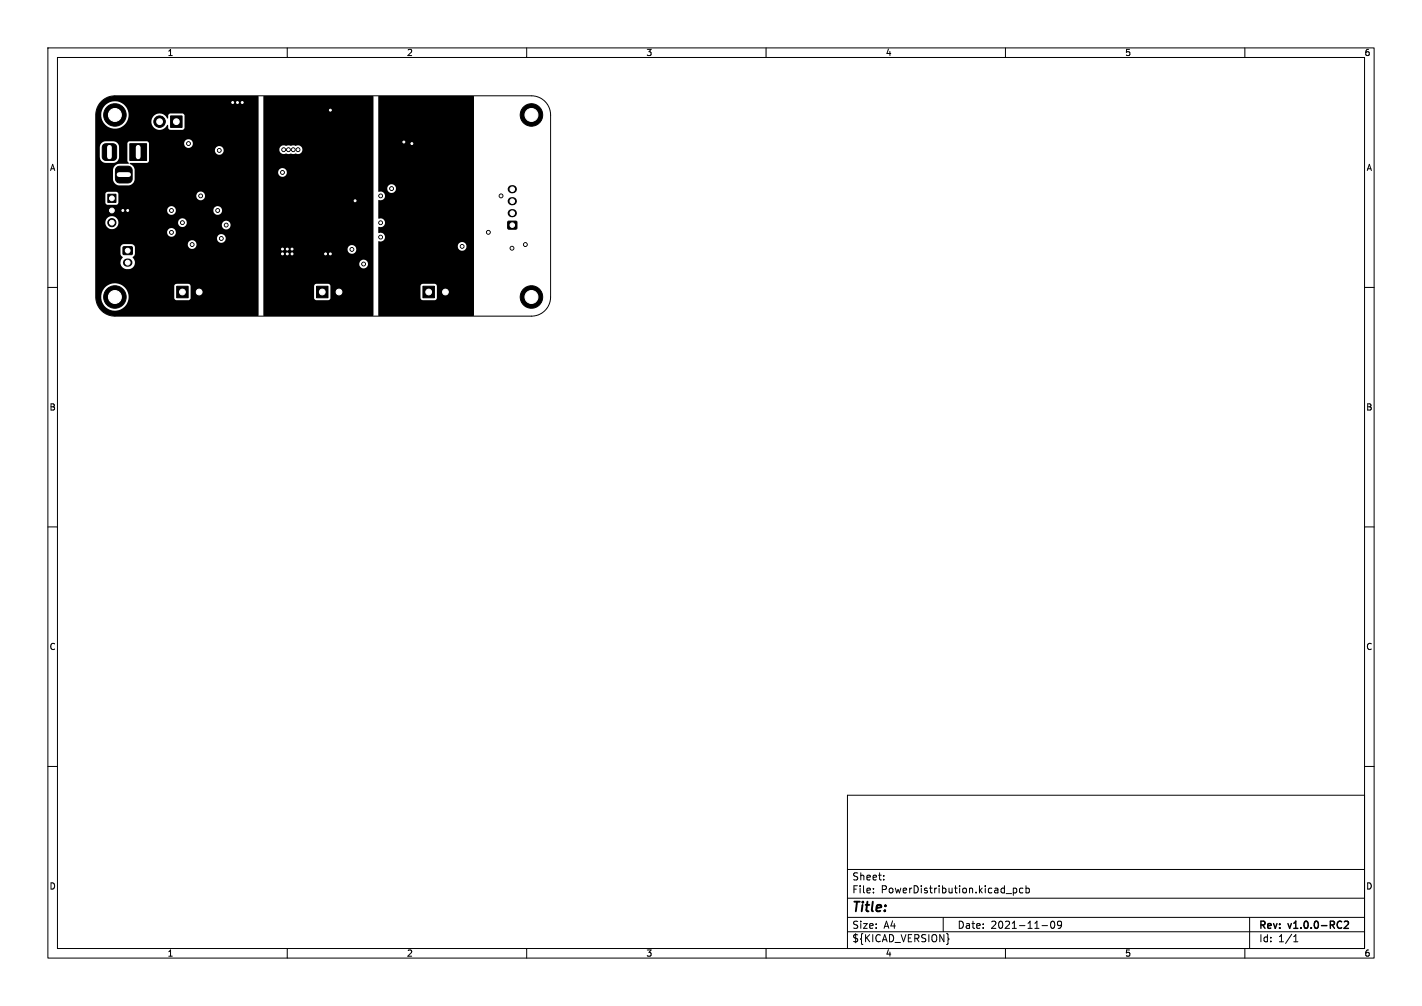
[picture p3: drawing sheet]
<svg xmlns="http://www.w3.org/2000/svg" width="297mm" height="210mm" viewBox="0 0 297 210" stroke-linecap="round" stroke-linejoin="round" font-family="sans-serif">
<g fill="none" stroke="#000" stroke-width=".21">
<path d="M10 10h277v190h-277zM12 12h273v186h-273zM60 10v2M110 10v2M160 10v2M210 10v2M260 10v2M21.2 21.1a4 4 0 0 1 2.8-1.1h87a4 4 0 0 1 4 4v38a4 4 0 0 1-4 4h-87a4 4 0 0 1-4-4v-38a4 4 0 0 1 1.2-2.9zM10 60h2M285 60h2M10 110h2M285 110h2"/>
<path d="M10 160h2M285 160h2M177 166h108v32h-108zM60 198v2M110 198v2M160 198v2M177 194.5h108M177 191.5h108M177 187.5h108M177 181.5h108M182.4 186.3v.1M182.4 185.5v.1"/>
<path d="M184.6 183.6v.1M184.6 182.8v.1M197 191.5v3M198.1 196h.1l-.1 .1M210 198v2M210.1 186.5h1.2M211.6 185.4v1.5M211.6 185.5l.5-.1 .3 .3-.2 .6h-.6M213.6 185.5l-.4-.1-.3 .3 .2 .6h.5M214.3 185.5l.4-.1 .3 .3-.1 .6h-.6M214.3 184.9v1.5M217.6 193.2h1.2"/>
<path d="M219.6 192.4l.2-.1a.8 .8 0 0 1 .5 .8 .8 .8 0 0 1-.5 .7 1 1 0 0 1-.2-1.4zM221.7 192.9l-.3 .3h-.4l-.1-.3 .1-.5 .4-.1 .2 .1a.99 .99 0 0 1-.3 1.4h-.3M260 198v2M261 191.5v6.5M270.2 196.6h.9M270.2 195.5l.4-.4v1.5"/>
</g>
<path d="M280.8 192.4l.6-.1 .2 .4-.9 1.1h.9" fill="none" stroke="#000" stroke-width=".3"/>
<g fill="#000" stroke="#000" stroke-width=".21">
<path d="M21.6 30.2l.5-.2h1.5l.6 .3 .2 .5v2l-.3 .5-.5 .2h-1.5l-.6-.3-.1-.4v-2zM24.4 35l.5-.3h1.8a.88 .88 0 0 1 .9 .9v1.7a.88 .88 0 0 1-.9 .9h-1.7a.87 .87 0 0 1-.9-.9v-1.8zM27.1 30h3.5v3.5h-3.5zM35.6 24.2h2.4v2.4h-2.4zM22.5 40.6h1.7v1.7h-1.7zM25.7 51.5h1.9v1.6h-1.9zM106.1 46.2h1.8v1.6h-1.8zM36.9 59.8h2.4v2.4h-2.4zM66.1 59.8h2.4v2.4h-2.4zM88.3 59.8h2.4v2.4h-2.4z"/>
<circle cx="24" cy="24" r="2.35"/>
<circle cx="33.3" cy="25.4" r="1.2"/>
<circle cx="39.4" cy="30" r=".4"/>
<circle cx="45.8" cy="31.4" r=".4"/>
<circle cx="48.6" cy="21.4" r=".4"/>
<circle cx="49.6" cy="21.4" r=".4"/>
<circle cx="50.6" cy="21.4" r=".4"/>
<circle cx="59" cy="36" r=".4"/>
<circle cx="59.2" cy="31.3" r=".4"/>
<circle cx="60.2" cy="31.3" r=".4"/>
<circle cx="61.2" cy="31.3" r=".4"/>
<circle cx="62.2" cy="31.3" r=".4"/>
<circle cx="69" cy="23" r=".4"/>
<circle cx="81.8" cy="39.4" r=".4"/>
<circle cx="84.4" cy="29.6" r=".4"/>
<circle cx="86" cy="30" r=".4"/>
<circle cx="111" cy="24" r="2.35"/>
<circle cx="23.4" cy="46.5" r=".85"/>
<circle cx="23.4" cy="43.9" r=".85"/>
<circle cx="25.7" cy="43.9" r=".4"/>
<circle cx="26.7" cy="43.9" r=".4"/>
<circle cx="35.8" cy="43.9" r=".4"/>
<circle cx="35.8" cy="48.5" r=".4"/>
<circle cx="38.1" cy="46.5" r=".4"/>
<circle cx="40.1" cy="51.1" r=".4"/>
<circle cx="41.9" cy="40.9" r=".4"/>
<circle cx="45.5" cy="43.9" r=".4"/>
<circle cx="46.2" cy="49.8" r=".4"/>
<circle cx="47.2" cy="47" r=".4"/>
<circle cx="59" cy="52" r=".4"/>
<circle cx="59" cy="53" r=".4"/>
<circle cx="60" cy="52" r=".4"/>
<circle cx="60" cy="53" r=".4"/>
<circle cx="61" cy="52" r=".4"/>
<circle cx="61" cy="53" r=".4"/>
<circle cx="68" cy="53" r=".4"/>
<circle cx="69" cy="53" r=".4"/>
<circle cx="73.5" cy="52.1" r=".4"/>
<circle cx="74.2" cy="41.9" r=".4"/>
<circle cx="75.9" cy="55.1" r=".4"/>
<circle cx="79.5" cy="46.5" r=".4"/>
<circle cx="79.5" cy="49.5" r=".4"/>
<circle cx="79.5" cy="40.9" r=".4"/>
<circle cx="96.5" cy="51.4" r=".4"/>
<circle cx="102" cy="48.5" r=".4"/>
<circle cx="104.6" cy="40.9" r=".4"/>
<circle cx="106.9" cy="51.8" r=".4"/>
<circle cx="109.7" cy="51.1" r=".4"/>
<circle cx="24" cy="62" r="2.35"/>
<circle cx="41.6" cy="61" r="1.2"/>
<circle cx="70.8" cy="61" r="1.2"/>
<circle cx="93" cy="61" r="1.2"/>
<circle cx="111" cy="62" r="2.35"/>
</g>
<path d="M106.9 39.5h.2M26.5 54.8h.3M106.9 44.5h.2M106.9 42h.2" fill="none" stroke="#000" stroke-width="1.7"/>
<path d="M21.1 21.3a4 4 0 0 1 2.9-1.3l30 .1v45.7l-.1 .2h-29.9a4 4 0 0 1-4-4h1.1v.2a2.86 2.86 0 0 0 2.9 2.7 2.86 2.86 0 0 0 2.9-2.7h9.5l.4 .5h2.6l.4-.4v-2.6l-.5-.4h-2.4l-.4 .1-.1 .3v2.5h-9.5a2.86 2.86 0 0 0-2.8-3.1 2.86 2.86 0 0 0-3 2.9h-1.1v-7.2h5.2a1.51 1.51 0 0 0 2.1 1.3 1.51 1.51 0 0 0 .4-2.4l.3-.3 .2-.4v-1.4l-.4-.5h11.4v.1a.91 .91 0 0 0 1.5 .6 .91 .91 0 0 0-.2-1.6 .91 .91 0 0 0-1.3 .9l-13.4-.1-.4 .1-.2 .5v1.5l.5 .6-.5 1.1h-5.2v-5h25.3v.2a.91 .91 0 0 0 1.5 .5 .91 .91 0 0 0-.2-1.5 .91 .91 0 0 0-1.3 .8h-25.3v-1.3h14.9v.2a.91 .91 0 0 0 1.5 .5 .91 .91 0 0 0-.2-1.5 .91 .91 0 0 0-1.3 .8h-14.9v-2h2v.2a1.36 1.36 0 0 0 1.5 1.1 1.36 1.36 0 0 0 1.2-1.3h12.5v.2a.91 .91 0 0 0 .7 .7 .91 .91 0 0 0 1-.4h7.4l.1 .2a.91 .91 0 0 0 1.4 .5 .91 .91 0 0 0-.2-1.5 .91 .91 0 0 0-1.3 .8h-7.4v-.1a.91 .91 0 0 0-.6-1.3 .91 .91 0 0 0-1.1 .9h-12.5v-.2a1.36 1.36 0 0 0-1.4-1.2 1.36 1.36 0 0 0-1.3 1.4h-2v-2.6h14.9v.2a.91 .91 0 0 0 1 .8 .91 .91 0 0 0 .8-1h7.9v.2a.91 .91 0 0 0 1.4 .6 .91 .91 0 0 0-.1-1.6 .91 .91 0 0 0-1.3 .8h-7.9v-.1a.91 .91 0 0 0-1-.8 .91 .91 0 0 0-.8 .9h-14.9v-1.6h2l.4 .5h1.9l.4-.4v-1.5h16.3a.91 .91 0 0 0 1.3 .8 .91 .91 0 0 0 .2-1.5 .91 .91 0 0 0-1.5 .5v.2h-16.3v-.5l-.2-.3-2-.1-.5 .4v1.9h-2v-4.9l3.6 .1a1.38 1.38 0 0 0 1.3 1.2h2a1.39 1.39 0 0 0 1.2-1.3v-2a1.66 1.66 0 0 0-1-1.3l.1-.1h3.7l.2-.5v-2.1h13.8a.91 .91 0 0 0 1.3 .8 .91 .91 0 0 0 .2-1.5 .91 .91 0 0 0-1.5 .5v.2h-13.8v-1.4h7.4a.91 .91 0 0 0 1.3 .8 .91 .91 0 0 0 .1-1.5 .91 .91 0 0 0-1.4 .5v.2h-7.4l-.1-.4-.3-.1h-3.7l-.4 .5v3.5l.3 .6-2.1 .1a1.38 1.38 0 0 0-1.2 1.3v1.9h-3.6v-4.6h.9a1.25 1.25 0 0 0 1.1 1.2h1.8a1.26 1.26 0 0 0 1.1-1.2v-2.2a1.26 1.26 0 0 0-1.2-1.1h-1.7a1.25 1.25 0 0 0-1.1 1.2v2.1h-.9v-8.8h1.1l.1 .2a2.86 2.86 0 0 0 2.2 2.6 2.86 2.86 0 0 0 3.1-1.4h5.1v.3a1.76 1.76 0 0 0 1.6 1.4 1.76 1.76 0 0 0 1.8-1l.2 .7 .3 .3h2.6l.4-.4v-2.5l-.2-.5h-2.8l-.3 .3-.2 .7a1.76 1.76 0 0 0-2-1 1.76 1.76 0 0 0-1.4 1.7h-5.1l.1-.1a2.86 2.86 0 0 0-1.9-4.1 2.86 2.86 0 0 0-3.6 2.8h-1.1a4 4 0 0 1 1.1-2.7zM55.1 20l22.9 .1v45.7l-.1 .2-22.9-.1v-3.7h10.6l.4 .5h2.6l.4-.4v-2.6l-.4-.4h-2.7l-.3 .4v2.5h-10.6v-7.1h20a.91 .91 0 0 0 1.3 .8 .91 .91 0 0 0 .2-1.5 .91 .91 0 0 0-1.4 .5l-.1 .2h-20v-3h17.6a.91 .91 0 0 0 1.3 .8 .91 .91 0 0 0 .2-1.6 .91 .91 0 0 0-1.5 .6v.2h-17.6v-16.1h3.1a.91 .91 0 0 0 1.3 .8 .91 .91 0 0 0 .2-1.5 .91 .91 0 0 0-1.5 .5v.2h-3.1v-4.8h3.3a.97 .97 0 0 0 1.5 .8l.4 .2 1.5-.2a.95 .95 0 0 0 1.5-.7 .95 .95 0 0 0-1.5-.8l-1.5-.2-.5 .2a.93 .93 0 0 0-1.4 .7h-3.3zM79 20.1l19.9-.1 .1 .2v45.7h-20v-3.7h8.8l.4 .5h2.6l.4-.4v-2.6l-.4-.4h-2.7l-.3 .4v2.5h-8.8v-10.8h16.6a.91 .91 0 0 0 1.3 .9 .91 .91 0 0 0 .2-1.6 .91 .91 0 0 0-1.5 .5v.2h-16.6v-1a.99 .99 0 0 0 1.2-.4 .99 .99 0 0 0-.1-1.2l-.5-.2h-.6v-1.2a.99 .99 0 0 0 1.2-.4 .99 .99 0 0 0-.1-1.2l-.5-.2h-.6v-3.8a.99 .99 0 0 0 1.2-.3 .99 .99 0 0 0 0-1.2l-.4-.3h-.7l-.1-.6h1.9a.91 .91 0 0 0 1.3 .8 .91 .91 0 0 0 .1-1.6 .91 .91 0 0 0-1.4 .6v.2h-1.9z" fill="#000"/>
<g fill="#fff" stroke="#fff" stroke-width=".21">
<circle cx="35.8" cy="43.9" r=".2"/>
<circle cx="35.8" cy="48.5" r=".2"/>
<circle cx="59.2" cy="31.2" r=".2"/>
<circle cx="39.4" cy="30" r=".2"/>
<circle cx="96.5" cy="51.4" r=".2"/>
<circle cx="79.5" cy="49.5" r=".2"/>
<circle cx="104.6" cy="40.9" r=".2"/>
<circle cx="62.2" cy="31.2" r=".2"/>
<circle cx="109.7" cy="51.1" r=".2"/>
<circle cx="45.8" cy="31.4" r=".2"/>
<circle cx="61.2" cy="31.2" r=".2"/>
<circle cx="60.2" cy="31.2" r=".2"/>
<circle cx="45.5" cy="43.9" r=".2"/>
<circle cx="79.5" cy="46.5" r=".2"/>
<circle cx="102" cy="48.5" r=".2"/>
<circle cx="59" cy="36" r=".2"/>
<circle cx="50.6" cy="21.4" r=".2"/>
<circle cx="26.7" cy="43.9" r=".2"/>
<circle cx="48.6" cy="21.4" r=".2"/>
<circle cx="49.6" cy="21.4" r=".2"/>
<circle cx="25.7" cy="43.9" r=".2"/>
<circle cx="60" cy="52" r=".2"/>
<circle cx="68" cy="53" r=".2"/>
<circle cx="59" cy="53" r=".2"/>
<circle cx="60" cy="53" r=".2"/>
<circle cx="59" cy="52" r=".2"/>
<circle cx="61" cy="53" r=".2"/>
<circle cx="61" cy="52" r=".2"/>
<circle cx="74.2" cy="41.9" r=".2"/>
<circle cx="69" cy="53" r=".2"/>
<circle cx="69" cy="23" r=".2"/>
<circle cx="75.9" cy="55.1" r=".2"/>
<circle cx="73.5" cy="52.1" r=".2"/>
<circle cx="106.9" cy="51.8" r=".2"/>
<circle cx="79.5" cy="40.9" r=".2"/>
<circle cx="46.2" cy="49.8" r=".2"/>
<circle cx="38.1" cy="46.5" r=".2"/>
<circle cx="81.8" cy="39.4" r=".2"/>
<circle cx="40.1" cy="51.1" r=".2"/>
<circle cx="41.9" cy="40.9" r=".2"/>
<circle cx="86" cy="30" r=".2"/>
<circle cx="84.3" cy="29.7" r=".2"/>
<circle cx="47.2" cy="47" r=".2"/>
<circle cx="26.7" cy="52.3" r=".5"/>
<circle cx="26.7" cy="54.8" r=".5"/>
<circle cx="23.4" cy="41.4" r=".5"/>
<circle cx="23.4" cy="43.9" r=".5"/>
<circle cx="23.4" cy="46.5" r=".5"/>
<circle cx="38.1" cy="61" r=".6"/>
<circle cx="41.6" cy="61" r=".6"/>
<circle cx="107" cy="47" r=".47"/>
<circle cx="107" cy="44.5" r=".47"/>
<circle cx="107" cy="42" r=".47"/>
<circle cx="107" cy="39.5" r=".47"/>
<circle cx="89.5" cy="61" r=".6"/>
<circle cx="93" cy="61" r=".6"/>
<circle cx="67.3" cy="61" r=".6"/>
<circle cx="70.8" cy="61" r=".6"/>
<circle cx="24" cy="62" r="1.35"/>
<circle cx="111" cy="62" r="1.35"/>
<circle cx="111" cy="24" r="1.35"/>
<circle cx="24" cy="24" r="1.35"/>
<circle cx="36.8" cy="25.4" r=".6"/>
<circle cx="33.3" cy="25.4" r=".6"/>
</g>
<path d="M22.9 30.8v2M24.9 36.5h2M28.9 30.8v2" fill="none" stroke="#fff" stroke-width="1"/>
<text font-size="2.8" x="178" y="190.8">Title:</text>
<g font-size="2.1">
<text x="178" y="183.9">Sheet:</text>
<text x="178" y="186.6">File:</text>
<text x="184" y="186.6">PowerDistribution.kicad_pcb</text>
<text x="178" y="196.8">${KICAD_VERSION}</text>
<text x="178" y="194">Size:</text>
<text x="184.6" y="194">A4</text>
<text x="200" y="194">Date:</text>
<text x="206.9" y="194">2021-11-09</text>
<text x="263" y="194.2">Rev:</text>
<text x="263" y="196.8">Id:</text>
<text x="267" y="196.8">1/1</text>
<text x="269.2" y="194.2">v1.0.0-RC2</text>
</g>
<g font-size="1.8">
<text x="35" y="11.8">1</text>
<text x="85" y="11.8">2</text>
<text x="135" y="11.8">3</text>
<text x="185" y="11.8">4</text>
<text x="235" y="11.8">5</text>
<text x="285" y="11.8">6</text>
<text x="10.4" y="35.8">A</text>
<text x="285.4" y="35.8">A</text>
<text x="10.3" y="85.8">B</text>
<text x="285.3" y="85.8">B</text>
<text x="10.3" y="135.8">C</text>
<text x="285.3" y="135.8">C</text>
<text x="10.3" y="185.8">D</text>
<text x="285.3" y="185.8">D</text>
<text x="35" y="199.8">1</text>
<text x="85" y="199.8">2</text>
<text x="135" y="199.8">3</text>
<text x="185" y="199.8">4</text>
<text x="235" y="199.8">5</text>
<text x="285" y="199.8">6</text>
</g>
</svg>
